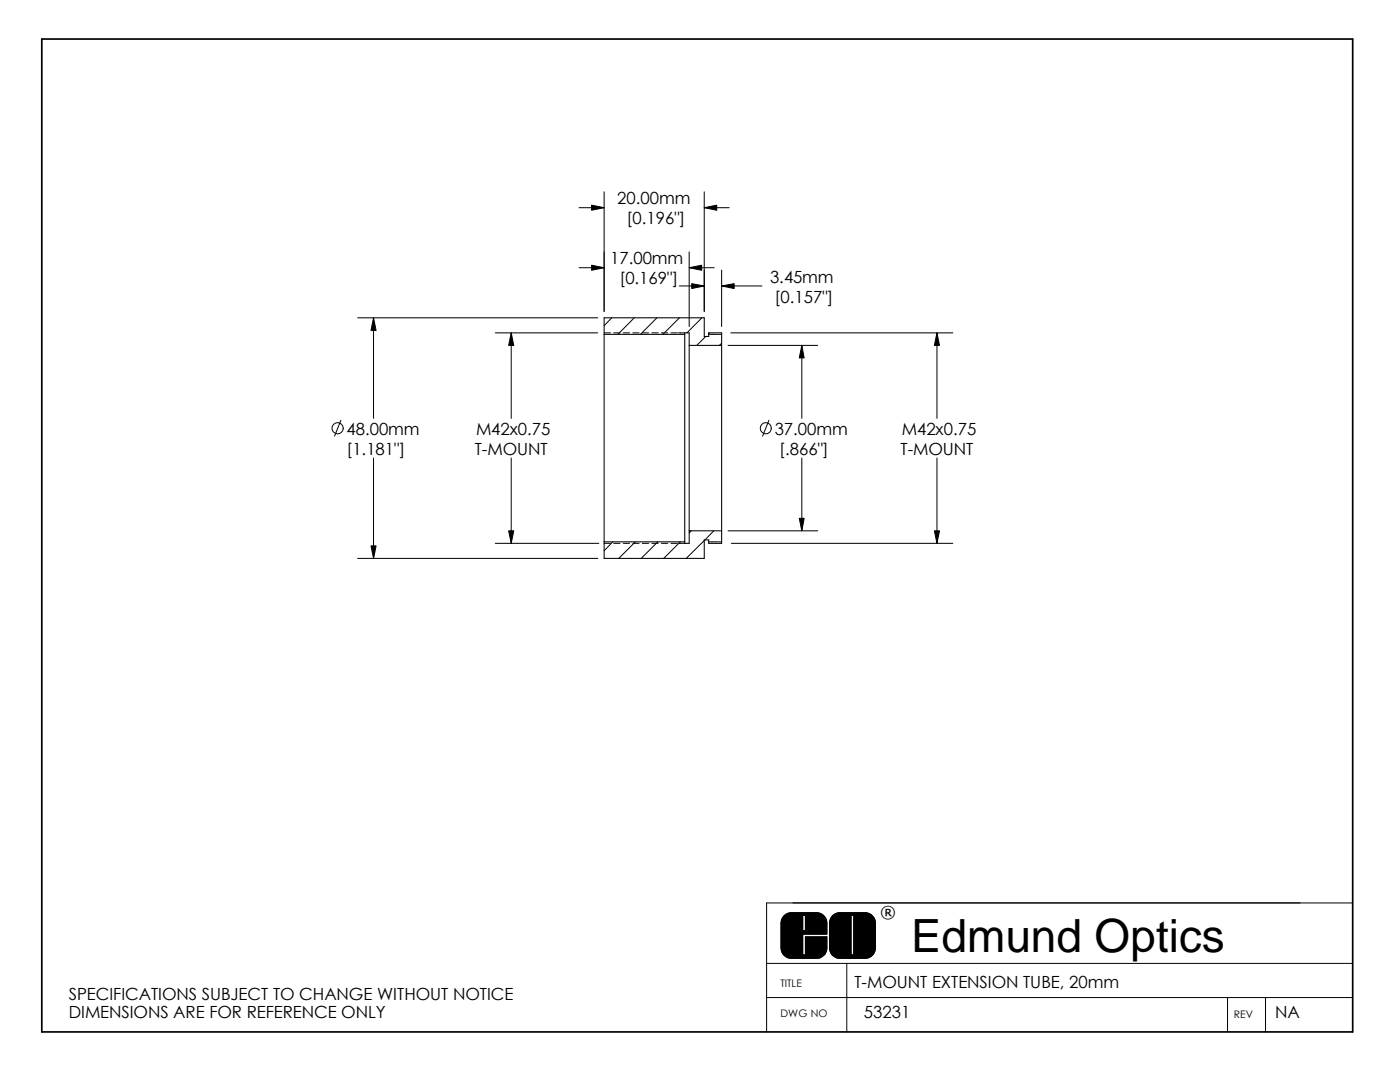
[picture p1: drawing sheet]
<svg xmlns="http://www.w3.org/2000/svg" width="279mm" height="216mm" viewBox="0 0 279 216" stroke-linecap="round" stroke-linejoin="round" font-family="sans-serif">
<g fill="none" stroke="#000" stroke-width=".2">
<path d="M120.6 38.3v23.8M140.5 38.3v23.8M115.6 41.4h5M115.6 53.4h5M118.1 40.9l2.5 .5-2.5 .6zM118.1 52.9l2.5 .5-2.5 .5zM135.6 57.1h4.9M137.5 53.4l2.5-.5v1zM137.5 53.4h5M137.5 50.2v15M138 56.6l2.5 .5-2.5 .5zM140.5 41.4l2.5-.5v1.1z"/>
<path d="M140.5 41.4h5M144 57.1l2.5-.5v1zM144 53.9v11.3M144 57.1h8.1M71.4 63.4h47.9M74.5 63.4l.6 2.6h-1.1zM74.5 63.4v20.1M98.8 66.4h20.5M102 66.4l.5 2.5h-1zM102 66.4v17.1M120.6 66.4h1.2M122.1 63.4l-1.5 1.6"/>
<path d="M122.5 66.4h1.2M124.4 66.4h1.2M126.3 66.4h1.3M126.6 63.4l-3.3 3.3M128.2 66.4h1.3M130.1 66.4h1.3M131.1 63.4l-3.3 3.3M132 66.4h1.3M133.9 66.4h1.3M135.4 66.4h1.3M135.6 63.4l-3.3 3.3M140.1 63.4l-3 3"/>
<path d="M140.8 67.1l-1.7 1.8M141.4 66.7h2.6M141.6 66.4l-.2 .1M144 68.5l-.4 .4M145.3 68.9h17.9M145.8 66.4h44.4M160 68.9l.5 2.5h-1zM160 68.9v14.6M187 66.4l.5 2.5h-1zM187 66.4v17.1M68 83.9l-1.2 3.1M74.5 91.4v20"/>
<path d="M102 91.4v17M153.5 83.9l-1.3 3.1M160 91.4v14.5M187 91.4v17M71.4 111.4h47.9M74 108.9h1.1l-.6 2.5zM98.8 108.4h20.7M101.5 105.9h1l-.5 2.5zM120.6 108.4h1.2M122.3 108.1l-1.7 1.8M122.5 108.4h1.2M124.4 108.4h1.2"/>
<path d="M126.3 108.4h1.3M126.8 108.1l-3.3 3.3M128.2 108.4h1.3M130.1 108.4h1.3M131.3 108.1l-3.3 3.3M132 108.4h1.3M133.9 108.4h1.3M135.4 108.4h1.3M135.8 108.1l-3.3 3.3M138 105.9l-.5 .4M140.5 107.9l-3.6 3.5M141.4 108.1h2.6"/>
<path d="M142.5 105.9l-1.8 1.8M145.3 105.9h17.9M146 108.4h44.2M159.5 103.4h1l-.5 2.5zM186.5 105.9h1l-.5 2.5zM153 199.1h117M153 192.2h117M156.5 182.7l1.1-.6h5.6l1.2 .6 .4 .5 .2 .7v2.5h-4.8v4.1h.5v-3.6h4.3v2.5l-.5 1.1-.6 .5-.7 .2h-5.6l-1.1-.5-.4-.6-.2-.9v-5.1l.2-.8zM156.5 182.7l.7-.4 .7-.2h5a2.1 2.1 0 0 1 2.1 2.1v2.2h-4.8v4.1h.5v-3.6h4.3v2.2a2.1 2.1 0 0 1-2.1 2.1h-5a2.1 2.1 0 0 1-2-2.1v-4.9a2.1 2.1 0 0 1 .6-1.5zM160.2 182.7h.5v3h-.5zM166.1 182.8l.6-.5 .6-.2h5.6l1 .5 .6 .6 .2 1v4.9l-.4 1.3-.6 .5-.8 .3h-5.6l-1.1-.5-.4-.5-.2-.8v-5.5zM166.2 182.7l.6-.4 .8-.2h5a2.1 2.1 0 0 1 2.1 2.1v4.9a2.1 2.1 0 0 1-2.1 2.1h-5a2.03 2.03 0 0 1-2-2.1v-4.9l.1-.8z"/>
<path d="M169 192.2v13.7M169.8 182.7h.6v7.8h-.6zM245 199.1v6.8M252.6 199.1v6.8M270 180.2h-117v25.7"/>
<circle cx="67.4" cy="85.4" r="1.11"/>
<circle cx="152.8" cy="85.4" r="1.1"/>
</g>
<g fill="#000">
<path d="M118.1 40.9l2.5 .5-2.5 .6zM118.1 52.9l2.5 .5-2.5 .5zM137.5 53.4l2.5-.5v1zM140.5 41.4l2.5-.5v1.1zM138 56.6l2.5 .5-2.5 .5zM144 57.1l2.5-.5v1zM74.5 63.4l.6 2.6h-1.1zM102 66.4l.5 2.5h-1zM160 68.9l.5 2.5h-1zM187 66.4l.5 2.5h-1zM74 108.9h1.1l-.6 2.5zM101.5 105.9h1l-.5 2.5z"/>
<path d="M159.5 103.4h1l-.5 2.5zM186.5 105.9h1l-.5 2.5z"/>
<path d="M156.5 182.7l1.1-.6h5.6l1.2 .6 .4 .5 .2 .7v2.5h-4.8v4.1h.5v-3.6h4.3v2.5l-.5 1.1-.6 .5-.7 .2h-5.6l-1.1-.5-.4-.6-.2-.9v-5.1l.2-.8zM160.2 182.7v3h.5v-3z" fill-rule="evenodd"/>
<path d="M166.1 182.8l.6-.5 .6-.2h5.6l1 .5 .6 .6 .2 1v4.9l-.4 1.3-.6 .5-.8 .3h-5.6l-1.1-.5-.4-.5-.2-.8v-5.5zM169.8 182.7v7.8h.6v-7.8z" fill-rule="evenodd"/>
</g>
<path d="M8.3 7.8h261.7v198.1h-261.7z" fill="none" stroke="#000" stroke-width=".34"/>
<path d="M120.6 63.4h19.9v3.7h.9v-.7h2.6v42h-2.6v-.7h-.9v3.7h-19.9zM120.6 66.7h16.1M136.7 66.4h.8v42h-.8zM137.5 68.9h6.5M120.6 108.1h16.1M137.5 105.9h6.5" fill="none" stroke="#000" stroke-width=".21"/>
<text font-size="9.1" x="181.8" y="190">Edmund Optics</text>
<g font-size="3.3">
<text x="123.2" y="40.8">20.00mm</text>
<text x="125.1" y="44.7">[0.196&quot;]</text>
<text x="121.8" y="52.7">17.00mm</text>
<text x="123.6" y="56.7">[0.169&quot;]</text>
<text x="153.7" y="56.4">3.45mm</text>
<text x="154.6" y="60.4">[0.157&quot;]</text>
<text x="69.2" y="86.7">48.00mm</text>
<text x="95" y="86.7">M42x0.75</text>
<text x="154.6" y="86.7">37.00mm</text>
<text x="180" y="86.7">M42x0.75</text>
<text x="69.1" y="90.7">[1.181&quot;]</text>
<text x="94.7" y="90.7">T-MOUNT</text>
<text x="155.5" y="90.7">[.866&quot;]</text>
<text x="179.7" y="90.7">T-MOUNT</text>
<text x="175.7" y="183.2">®</text>
<text x="170.5" y="197.1">T-MOUNT EXTENSION TUBE, 20mm</text>
<text x="13.7" y="199.6">SPECIFICATIONS SUBJECT TO CHANGE WITHOUT NOTICE</text>
<text x="13.7" y="203.1">DIMENSIONS ARE FOR REFERENCE ONLY</text>
<text x="172.4" y="203.1">53231</text>
<text x="254.5" y="203.1">NA</text>
</g>
<g font-size="2.1">
<text x="155.7" y="196.9">TITLE</text>
<text x="155.7" y="202.9">DWG NO</text>
<text x="246.2" y="203">REV</text>
</g>
</svg>
